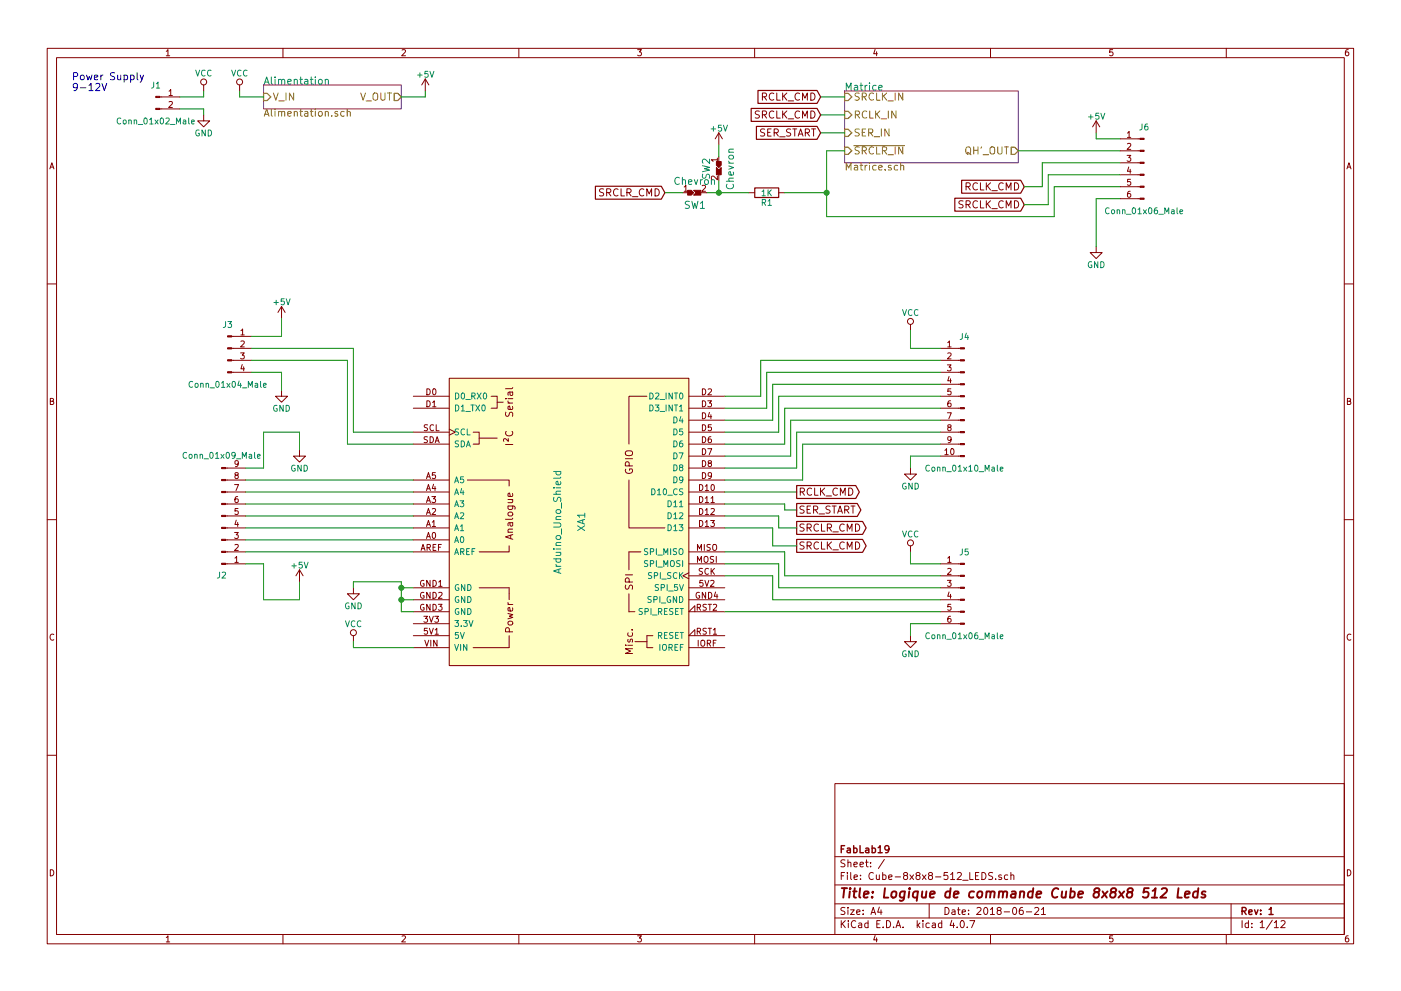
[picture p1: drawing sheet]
EESchema Schematic File Version 2
LIBS:power
LIBS:device
LIBS:switches
LIBS:relays
LIBS:motors
LIBS:transistors
LIBS:conn
LIBS:linear
LIBS:regul
LIBS:74xx
LIBS:cmos4000
LIBS:adc-dac
LIBS:memory
LIBS:xilinx
LIBS:microcontrollers
LIBS:dsp
LIBS:microchip
LIBS:analog_switches
LIBS:motorola
LIBS:texas
LIBS:intel
LIBS:audio
LIBS:interface
LIBS:digital-audio
LIBS:philips
LIBS:display
LIBS:cypress
LIBS:siliconi
LIBS:opto
LIBS:atmel
LIBS:contrib
LIBS:valves
LIBS:alex-library
LIBS:Cube-8x8x8-512_LEDS-cache
EELAYER 25 0
EELAYER END
$Descr A4 11693 8268
encoding utf-8
Sheet 1 12
Title "Logique de commande Cube 8x8x8 512 Leds"
Date "2018-06-21"
Rev "1"
Comp "FabLab19"
Comment1 ""
Comment2 ""
Comment3 ""
Comment4 ""
$EndDescr
$Comp
L Conn_01x02_Male J1
U 1 1
P 1300 800
F 0 "J1" H 1300 900 50  0000 C CNN
F 1 "Conn_01x02_Male" H 1300 600 50  0000 C CNN
F 2 "alex-library:Connect-2pin" H 1300 800 50  0001 C CNN
F 3 "" H 1300 800 50  0001 C CNN
	1    1300 800 
	1    0    0    -1  
$EndComp
$Comp
L VCC #PWR01
U 1 1
P 1700 750
F 0 "#PWR01" H 1700 600 50  0001 C CNN
F 1 "VCC" H 1700 900 50  0000 C CNN
F 2 "" H 1700 750 50  0001 C CNN
F 3 "" H 1700 750 50  0001 C CNN
	1    1700 750 
	1    0    0    -1  
$EndComp
$Comp
L GND #PWR02
U 1 1
P 1700 950
F 0 "#PWR02" H 1700 700 50  0001 C CNN
F 1 "GND" H 1700 800 50  0000 C CNN
F 2 "" H 1700 950 50  0001 C CNN
F 3 "" H 1700 950 50  0001 C CNN
	1    1700 950 
	1    0    0    -1  
$EndComp
Wire Wire Line
	1500 800  1700 800 
Wire Wire Line
	1700 800  1700 750 
Wire Wire Line
	1500 900  1700 900 
Wire Wire Line
	1700 900  1700 950 
$Sheet
S 2200 700  1150 200 
U 5B220C53
F0 "Alimentation" 60
F1 "Alimentation.sch" 60
F2 "V_IN" I L 2200 800 60 
F3 "V_OUT" O R 3350 800 60 
$EndSheet
$Comp
L VCC #PWR03
U 1 1
P 2000 750
F 0 "#PWR03" H 2000 600 50  0001 C CNN
F 1 "VCC" H 2000 900 50  0000 C CNN
F 2 "" H 2000 750 50  0001 C CNN
F 3 "" H 2000 750 50  0001 C CNN
	1    2000 750 
	1    0    0    -1  
$EndComp
$Comp
L +5V #PWR04
U 1 1
P 3550 750
F 0 "#PWR04" H 3550 600 50  0001 C CNN
F 1 "+5V" H 3550 890 50  0000 C CNN
F 2 "" H 3550 750 50  0001 C CNN
F 3 "" H 3550 750 50  0001 C CNN
	1    3550 750 
	1    0    0    -1  
$EndComp
Wire Wire Line
	2000 750  2000 800 
Wire Wire Line
	2000 800  2200 800 
Wire Wire Line
	3350 800  3550 800 
Wire Wire Line
	3550 800  3550 750 
Text Notes 600  750  0    60   ~ 0
Power Supply\n9-12V
$Sheet
S 7050 750  1450 600 
U 5B22355E
F0 "Matrice" 60
F1 "Matrice.sch" 60
F2 "SRCLK_IN" I L 7050 800 60 
F3 "RCLK_IN" I L 7050 950 60 
F4 "SER_IN" I L 7050 1100 60 
F5 "QH'_OUT" O R 8500 1250 60 
F6 "~SRCLR_IN" I L 7050 1250 60 
$EndSheet
$Comp
L Arduino_Uno_Shield XA1
U 1 1
P 4750 4350
F 0 "XA1" V 4850 4350 60  0000 C CNN
F 1 "Arduino_Uno_Shield" V 4650 4350 60  0000 C CNN
F 2 "alex-library:Arduino_Uno_Shield" H 6550 8100 60  0001 C CNN
F 3 "" H 6550 8100 60  0001 C CNN
	1    4750 4350
	1    0    0    -1  
$EndComp
$Comp
L VCC #PWR05
U 1 1
P 2950 5350
F 0 "#PWR05" H 2950 5200 50  0001 C CNN
F 1 "VCC" H 2950 5500 50  0000 C CNN
F 2 "" H 2950 5350 50  0001 C CNN
F 3 "" H 2950 5350 50  0001 C CNN
	1    2950 5350
	1    0    0    -1  
$EndComp
$Comp
L GND #PWR06
U 1 1
P 2950 4900
F 0 "#PWR06" H 2950 4650 50  0001 C CNN
F 1 "GND" H 2950 4750 50  0000 C CNN
F 2 "" H 2950 4900 50  0001 C CNN
F 3 "" H 2950 4900 50  0001 C CNN
	1    2950 4900
	1    0    0    -1  
$EndComp
Wire Wire Line
	2950 4900 2950 4850
Wire Wire Line
	2950 4850 3350 4850
Wire Wire Line
	3350 4850 3350 5100
Wire Wire Line
	3350 4900 3450 4900
Wire Wire Line
	3350 5000 3450 5000
Connection ~ 3350 4900
Wire Wire Line
	3350 5100 3450 5100
Connection ~ 3350 5000
Wire Wire Line
	2950 5350 2950 5400
Text GLabel 6650 4100 2    60   Output ~ 0
RCLK_CMD
Text GLabel 6850 800  0    60   Input ~ 0
RCLK_CMD
Wire Wire Line
	6850 800  7050 800 
Wire Wire Line
	6050 4100 6650 4100
Text GLabel 6650 4250 2    60   Output ~ 0
SER_START
Text GLabel 6650 4550 2    60   Output ~ 0
SRCLK_CMD
Wire Wire Line
	6050 4200 6550 4200
Wire Wire Line
	6550 4200 6550 4250
Wire Wire Line
	6550 4250 6650 4250
Text GLabel 6850 950  0    60   Input ~ 0
SRCLK_CMD
Wire Wire Line
	6850 950  7050 950 
$Comp
L +5V #PWR07
U 1 1
P 9150 1100
F 0 "#PWR07" H 9150 950 50  0001 C CNN
F 1 "+5V" H 9150 1240 50  0000 C CNN
F 2 "" H 9150 1100 50  0001 C CNN
F 3 "" H 9150 1100 50  0001 C CNN
	1    9150 1100
	1    0    0    -1  
$EndComp
$Comp
L GND #PWR08
U 1 1
P 9150 2050
F 0 "#PWR08" H 9150 1800 50  0001 C CNN
F 1 "GND" H 9150 1900 50  0000 C CNN
F 2 "" H 9150 2050 50  0001 C CNN
F 3 "" H 9150 2050 50  0001 C CNN
	1    9150 2050
	1    0    0    -1  
$EndComp
Wire Wire Line
	9150 1100 9150 1150
Wire Wire Line
	9150 1150 9350 1150
Text GLabel 8550 1550 0    60   Input ~ 0
RCLK_CMD
Text GLabel 8550 1700 0    60   Input ~ 0
SRCLK_CMD
Wire Wire Line
	8500 1250 9350 1250
Text GLabel 6650 4400 2    60   Output ~ 0
SRCLR_CMD
Wire Wire Line
	6050 4300 6500 4300
Wire Wire Line
	6500 4300 6500 4400
Wire Wire Line
	6500 4400 6650 4400
Wire Wire Line
	6050 4400 6450 4400
Wire Wire Line
	6450 4400 6450 4550
Wire Wire Line
	6450 4550 6650 4550
$Comp
L Conn_01x06_Male J6
U 1 1
P 9550 1350
F 0 "J6" H 9550 1650 50  0000 C CNN
F 1 "Conn_01x06_Male" H 9550 950 50  0000 C CNN
F 2 "alex-library:Connect-6pin" H 9550 1350 50  0001 C CNN
F 3 "" H 9550 1350 50  0001 C CNN
	1    9550 1350
	-1   0    0    -1  
$EndComp
Wire Wire Line
	9150 2050 9150 1650
Wire Wire Line
	9150 1650 9350 1650
$Comp
L R R1
U 1 1
P 6400 1600
F 0 "R1" V 6480 1600 50  0000 C CNN
F 1 "1K" V 6400 1600 50  0000 C CNN
F 2 "alex-library:R_Axial_Long6.3mm_Dia2.5mm_Pas15.24mm_Horizontal" V 6330 1600 50  0001 C CNN
F 3 "" H 6400 1600 50  0001 C CNN
	1    6400 1600
	0    1    1    0   
$EndComp
$Comp
L Chevron SW1
U 1 1
P 5800 1600
F 0 "SW1" H 5800 1500 60  0000 C CNN
F 1 "Chevron" H 5800 1700 60  0000 C CNN
F 2 "alex-library:Chevron-E1" H 5900 1600 60  0001 C CNN
F 3 "" H 5900 1600 60  0001 C CNN
	1    5800 1600
	1    0    0    -1  
$EndComp
$Comp
L Chevron SW2
U 1 1
P 6000 1400
F 0 "SW2" H 6000 1300 60  0000 C CNN
F 1 "Chevron" H 6000 1500 60  0000 C CNN
F 2 "alex-library:Chevron-E1" H 6100 1400 60  0001 C CNN
F 3 "" H 6100 1400 60  0001 C CNN
	1    6000 1400
	0    1    1    0   
$EndComp
$Comp
L +5V #PWR09
U 1 1
P 6000 1200
F 0 "#PWR09" H 6000 1050 50  0001 C CNN
F 1 "+5V" H 6000 1340 50  0000 C CNN
F 2 "" H 6000 1200 50  0001 C CNN
F 3 "" H 6000 1200 50  0001 C CNN
	1    6000 1200
	1    0    0    -1  
$EndComp
Wire Wire Line
	6000 1500 6000 1600
Wire Wire Line
	5900 1600 6250 1600
Connection ~ 6000 1600
Wire Wire Line
	6550 1600 6900 1600
Wire Wire Line
	6000 1200 6000 1300
$Comp
L Conn_01x09_Male J2
U 1 1
P 1850 4300
F 0 "J2" H 1850 4800 50  0000 C CNN
F 1 "Conn_01x09_Male" H 1850 3800 50  0000 C CNN
F 2 "alex-library:Connect-9pin" H 1850 4300 50  0001 C CNN
F 3 "" H 1850 4300 50  0001 C CNN
	1    1850 4300
	1    0    0    1   
$EndComp
Wire Wire Line
	3450 4600 2050 4600
Wire Wire Line
	3450 4500 2050 4500
Wire Wire Line
	3450 4400 2050 4400
Wire Wire Line
	3450 4300 2050 4300
Wire Wire Line
	3450 4200 2050 4200
Wire Wire Line
	3450 4100 2050 4100
Wire Wire Line
	3450 4000 2050 4000
$Comp
L GND #PWR010
U 1 1
P 2500 3750
F 0 "#PWR010" H 2500 3500 50  0001 C CNN
F 1 "GND" H 2500 3600 50  0000 C CNN
F 2 "" H 2500 3750 50  0001 C CNN
F 3 "" H 2500 3750 50  0001 C CNN
	1    2500 3750
	1    0    0    -1  
$EndComp
$Comp
L +5V #PWR011
U 1 1
P 2500 4850
F 0 "#PWR011" H 2500 4700 50  0001 C CNN
F 1 "+5V" H 2500 4990 50  0000 C CNN
F 2 "" H 2500 4850 50  0001 C CNN
F 3 "" H 2500 4850 50  0001 C CNN
	1    2500 4850
	1    0    0    -1  
$EndComp
Wire Wire Line
	2500 4850 2500 5000
Wire Wire Line
	2500 5000 2200 5000
Wire Wire Line
	2200 5000 2200 4700
Wire Wire Line
	2200 4700 2050 4700
Wire Wire Line
	2500 3750 2500 3600
Wire Wire Line
	2500 3600 2200 3600
Wire Wire Line
	2200 3600 2200 3900
Wire Wire Line
	2200 3900 2050 3900
$Comp
L Conn_01x04_Male J3
U 1 1
P 1900 2900
F 0 "J3" H 1900 3100 50  0000 C CNN
F 1 "Conn_01x04_Male" H 1900 2600 50  0000 C CNN
F 2 "alex-library:Connect-4pin" H 1900 2900 50  0001 C CNN
F 3 "" H 1900 2900 50  0001 C CNN
	1    1900 2900
	1    0    0    -1  
$EndComp
$Comp
L GND #PWR012
U 1 1
P 2350 3250
F 0 "#PWR012" H 2350 3000 50  0001 C CNN
F 1 "GND" H 2350 3100 50  0000 C CNN
F 2 "" H 2350 3250 50  0001 C CNN
F 3 "" H 2350 3250 50  0001 C CNN
	1    2350 3250
	1    0    0    -1  
$EndComp
$Comp
L +5V #PWR013
U 1 1
P 2350 2650
F 0 "#PWR013" H 2350 2500 50  0001 C CNN
F 1 "+5V" H 2350 2790 50  0000 C CNN
F 2 "" H 2350 2650 50  0001 C CNN
F 3 "" H 2350 2650 50  0001 C CNN
	1    2350 2650
	1    0    0    -1  
$EndComp
Wire Wire Line
	2100 2800 2350 2800
Wire Wire Line
	2350 2800 2350 2650
Wire Wire Line
	2100 3100 2350 3100
Wire Wire Line
	2350 3100 2350 3250
Wire Wire Line
	2100 2900 2950 2900
Wire Wire Line
	2950 2900 2950 3600
Wire Wire Line
	2950 3600 3450 3600
Wire Wire Line
	2100 3000 2900 3000
Wire Wire Line
	2900 3000 2900 3700
Wire Wire Line
	2900 3700 3450 3700
$Comp
L Conn_01x10_Male J4
U 1 1
P 8050 3300
F 0 "J4" H 8050 3800 50  0000 C CNN
F 1 "Conn_01x10_Male" H 8050 2700 50  0000 C CNN
F 2 "alex-library:Connect-10pin" H 8050 3300 50  0001 C CNN
F 3 "" H 8050 3300 50  0001 C CNN
	1    8050 3300
	-1   0    0    -1  
$EndComp
Wire Wire Line
	6050 3300 6350 3300
Wire Wire Line
	6350 3300 6350 3000
Wire Wire Line
	6350 3000 7850 3000
Wire Wire Line
	7850 3100 6400 3100
Wire Wire Line
	6400 3100 6400 3400
Wire Wire Line
	6400 3400 6050 3400
Wire Wire Line
	6050 3500 6450 3500
Wire Wire Line
	6450 3500 6450 3200
Wire Wire Line
	6450 3200 7850 3200
Wire Wire Line
	7850 3300 6500 3300
Wire Wire Line
	6500 3300 6500 3600
Wire Wire Line
	6500 3600 6050 3600
Wire Wire Line
	6050 3700 6550 3700
Wire Wire Line
	6550 3700 6550 3400
Wire Wire Line
	6550 3400 7850 3400
Wire Wire Line
	7850 3500 6600 3500
Wire Wire Line
	6600 3500 6600 3800
Wire Wire Line
	6600 3800 6050 3800
Wire Wire Line
	6050 3900 6650 3900
Wire Wire Line
	6650 3900 6650 3600
Wire Wire Line
	6650 3600 7850 3600
Wire Wire Line
	7850 3700 6700 3700
Wire Wire Line
	6700 3700 6700 4000
Wire Wire Line
	6700 4000 6050 4000
$Comp
L GND #PWR014
U 1 1
P 7600 3900
F 0 "#PWR014" H 7600 3650 50  0001 C CNN
F 1 "GND" H 7600 3750 50  0000 C CNN
F 2 "" H 7600 3900 50  0001 C CNN
F 3 "" H 7600 3900 50  0001 C CNN
	1    7600 3900
	1    0    0    -1  
$EndComp
$Comp
L VCC #PWR015
U 1 1
P 7600 2750
F 0 "#PWR015" H 7600 2600 50  0001 C CNN
F 1 "VCC" H 7600 2900 50  0000 C CNN
F 2 "" H 7600 2750 50  0001 C CNN
F 3 "" H 7600 2750 50  0001 C CNN
	1    7600 2750
	1    0    0    -1  
$EndComp
Wire Wire Line
	7600 2750 7600 2900
Wire Wire Line
	7600 2900 7850 2900
Wire Wire Line
	7600 3900 7600 3800
Wire Wire Line
	7600 3800 7850 3800
$Comp
L Conn_01x06_Male J5
U 1 1
P 8050 4900
F 0 "J5" H 8050 5200 50  0000 C CNN
F 1 "Conn_01x06_Male" H 8050 4500 50  0000 C CNN
F 2 "alex-library:Connect-6pin" H 8050 4900 50  0001 C CNN
F 3 "" H 8050 4900 50  0001 C CNN
	1    8050 4900
	-1   0    0    -1  
$EndComp
$Comp
L VCC #PWR016
U 1 1
P 7600 4600
F 0 "#PWR016" H 7600 4450 50  0001 C CNN
F 1 "VCC" H 7600 4750 50  0000 C CNN
F 2 "" H 7600 4600 50  0001 C CNN
F 3 "" H 7600 4600 50  0001 C CNN
	1    7600 4600
	1    0    0    -1  
$EndComp
$Comp
L GND #PWR017
U 1 1
P 7600 5300
F 0 "#PWR017" H 7600 5050 50  0001 C CNN
F 1 "GND" H 7600 5150 50  0000 C CNN
F 2 "" H 7600 5300 50  0001 C CNN
F 3 "" H 7600 5300 50  0001 C CNN
	1    7600 5300
	1    0    0    -1  
$EndComp
Wire Wire Line
	7600 4600 7600 4700
Wire Wire Line
	7600 4700 7850 4700
Wire Wire Line
	7850 5200 7600 5200
Wire Wire Line
	7600 5200 7600 5300
Wire Wire Line
	6050 4600 6550 4600
Wire Wire Line
	6550 4600 6550 4800
Wire Wire Line
	6550 4800 7850 4800
Wire Wire Line
	6050 4700 6500 4700
Wire Wire Line
	6500 4700 6500 4900
Wire Wire Line
	6500 4900 7850 4900
Wire Wire Line
	6050 4800 6450 4800
Wire Wire Line
	6450 4800 6450 5000
Wire Wire Line
	6450 5000 7850 5000
Wire Wire Line
	6050 5100 7850 5100
Wire Wire Line
	2950 5400 3450 5400
Wire Wire Line
	8550 1700 8750 1700
Wire Wire Line
	8750 1700 8750 1450
Wire Wire Line
	8750 1450 9350 1450
Wire Wire Line
	8550 1550 8700 1550
Wire Wire Line
	8700 1550 8700 1350
Wire Wire Line
	8700 1350 9350 1350
Text GLabel 6850 1100 0    60   Input ~ 0
SER_START
Wire Wire Line
	6850 1100 7050 1100
Text GLabel 5550 1600 0    60   Input ~ 0
SRCLR_CMD
Wire Wire Line
	5550 1600 5700 1600
Wire Wire Line
	7050 1250 6900 1250
Wire Wire Line
	6900 1250 6900 1800
Wire Wire Line
	6900 1800 8800 1800
Wire Wire Line
	8800 1800 8800 1550
Wire Wire Line
	8800 1550 9350 1550
Connection ~ 6900 1600
$EndSCHEMATC
